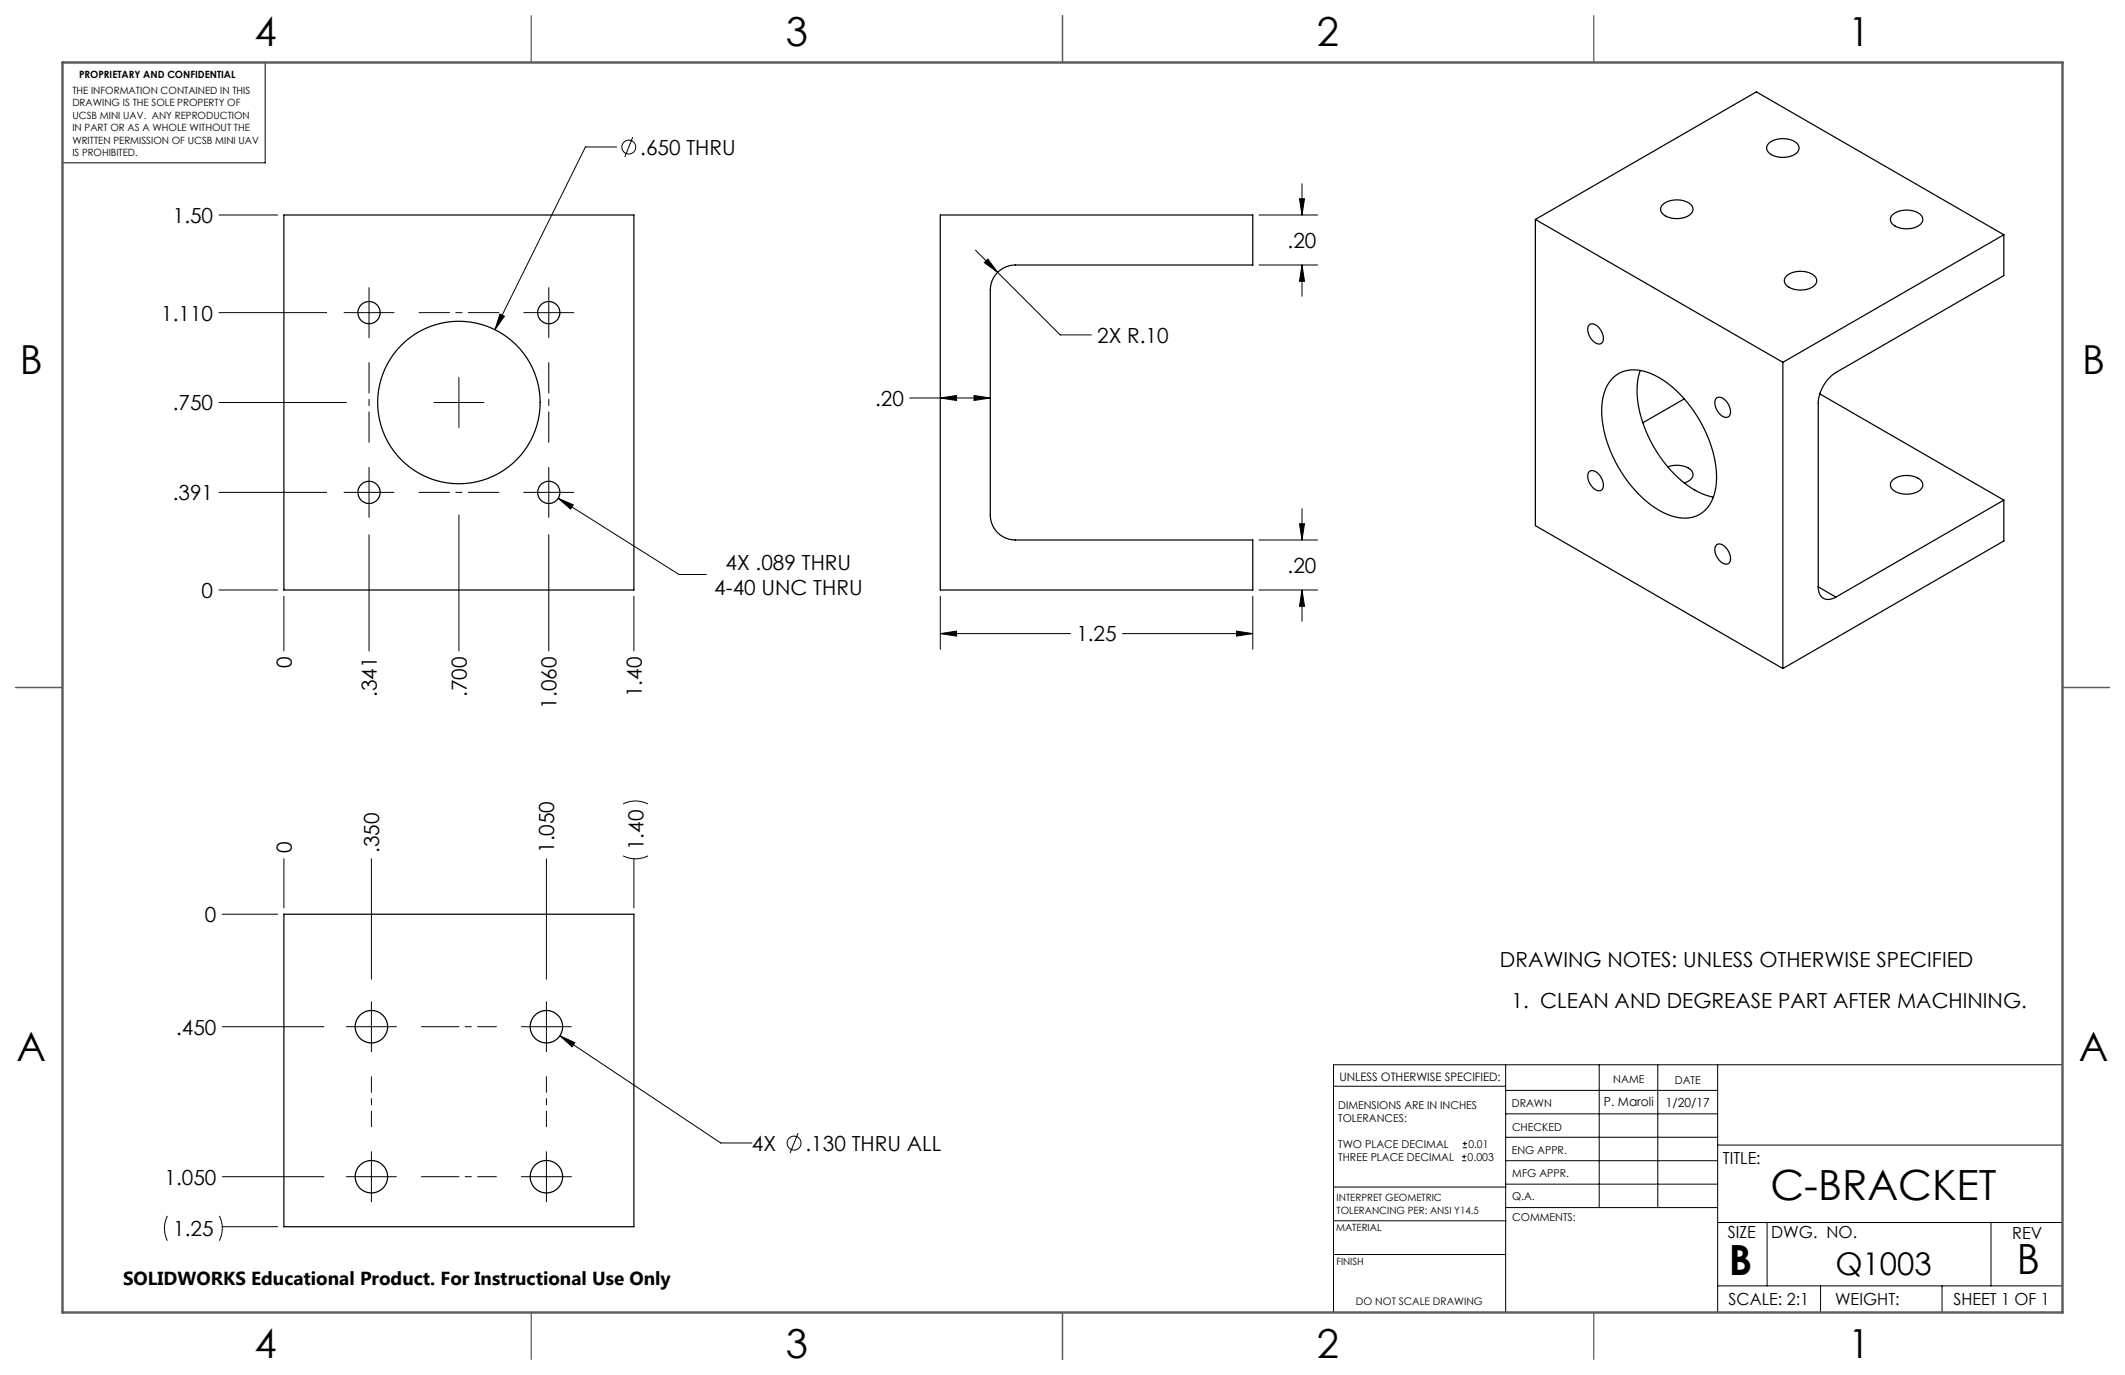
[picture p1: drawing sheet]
<svg xmlns="http://www.w3.org/2000/svg" width="432mm" height="279mm" viewBox="0 0 432 279" stroke-linecap="round" stroke-linejoin="round" font-family="sans-serif">
<g fill="none" stroke="#000" stroke-width=".2">
<path d="M53.9 12.7v20.4h-41.2M125.3 29.9h-6.3l-18.4 37.1M128.6 27.9l-1.6 4M264.6 37.3v6.4M44.5 43.7h11.9M75 58.4v10.2M111.5 58.4v10.2M198.2 50.8l17.2 17.3h6.4M200 53.4l.7-.8 2 2.7zM255.8 43.7h11.9M255.8 53.9h11.9M264.1 40.4h1l-.5 3.3z"/>
<path d="M264.6 53.9l.5 3.3h-1zM264.6 53.9v6.3M44.5 63.5h21.9M69.9 63.5h10.2M93.2 76.7v10.2M101.6 63.8l.9 .5-1.9 2.7zM106.4 63.5h10.2M44.5 81.8h25.9M75 95v10.1M88.2 81.8h10.1M111.5 95v10.1M184.9 80.9h16.3"/>
<path d="M191.1 80.9l3.3-.5v1zM197.9 80.4l3.3 .5-3.3 .5zM44.5 100.1h21.9M44.5 119.9h11.9M69.9 100.1h10.2M75 108.7v23.6M93.2 104.7v27.6M106.4 100.1h10.2M111.5 108.7v23.6M113.4 101.3l3.1 1.3-.6 .8zM113.4 101.3l24.6 15.4h5.5M255.8 119.9h11.9"/>
<path d="M255.8 109.7h11.9M264.1 106.4h1l-.5 3.3zM264.6 119.9l.5 3.3h-1zM264.6 103.4v6.3M264.6 119.9v6.3M57.7 121.2v11.1M128.8 121.2v11.1M191.1 128.7l3.3-.5v1.1zM191.1 121.2v10.7M191.1 128.7h26.4M228.1 128.7h26.5M251.3 128.2l3.3 .5-3.3 .6z"/>
<path d="M254.6 121.2v10.7M57.7 174.5v10M75.5 174.5v24.5M111 174.5v24.5M126.6 173.9a5.6 5.6 0 0 0 5.1 0M126.6 163.4a5.6 5.6 0 0 1 5.1 0M128.8 174.5v10M45.2 185.8h11.2M45.2 208.6h20.6M70.4 208.6h10.1M75.5 203.5v10.2M105.9 208.6h10.2"/>
<path d="M111 203.5v10.2M113.8 210.5l3 1.4-.6 .8zM113.8 210.5l32.6 21.7h6.4M305.9 216.4v50.3M325 216.4v29M336.9 216.4v29M349 216.4v50.3M419.1 216.4h-148.1v50.3M45.2 239.1h20.6M70.4 239.1h10.1M75.5 234v10.2M105.9 239.1h10.2"/>
<path d="M111 234v10.2M162.2 230.3l-1.7 4M271 220.7h34.9M297.1 235.9h.8M297.1 235h.8M297.2 233.2h.9M297.2 232.4h.9M297.5 234.6v.8M297.7 232v.8M305.9 235.9h43.1M305.9 231.1h43.1M305.9 226.3h43.1"/>
<path d="M305.9 221.6h43.1M349 232.7h70.1M34 247.1a5.6 5.6 0 0 0 0 5M44.6 247.1a5.6 5.6 0 0 1 0 5M45.2 249.3h11.2M271 254.9h34.9M271 248.1h35.1M271 241.2h35.1M305.9 240.6h43.1M306.1 245.4h42.9M349 248.4h70.1M359.1 248.4v12.9"/>
<path d="M404.6 248.4v12.9M349 261.3h70.1M369.9 261.3v5.4M394.6 261.3v5.4"/>
<circle cx="127.8" cy="29.9" r="1.41"/>
<circle cx="161.4" cy="232.3" r="1.41"/>
</g>
<path d="M85.1 63.5h16.3M75 89.9v-16.2M111.5 89.9v-16.2M85.1 100.1h16.3" fill="none" stroke="#000" stroke-width=".2" stroke-dasharray="15.2 1.3 1.3 1.3" stroke-dashoffset="9"/>
<path d="M85.6 208.6h15.3M85.6 239.1h15.3" fill="none" stroke="#000" stroke-width=".2" stroke-dasharray="15.2 1.3 1.3 1.3" stroke-dashoffset="7.6"/>
<path d="M75.5 228.9v-10.1M111 228.9v-10.1" fill="none" stroke="#000" stroke-width=".2" stroke-dasharray="15.2 1.3 1.3 1.3" stroke-dashoffset="12.1"/>
<g fill="none" stroke="#000" stroke-width=".25">
<path d="M215.9 3.2v9.5M359.4 29.2a4.6 4.6 0 0 1 5.9 .2 1.49 1.49 0 0 1-1 2.2 4.5 4.5 0 0 1-5.2-1 1.21 1.21 0 0 1 .3-1.4zM57.7 43.7h71.1v76.2h-71.1zM191.1 43.7h63.5v10.2h-48.3a5.1 5.1 0 0 0-5.1 5v45.8a5.1 5.1 0 0 0 5.1 5h48.3v10.2h-63.5zM312 44.6v62.2l50.3 29M312 44.6l50.3 29M312 44.6l44.9-25.9 50.3 29M337.8 41.6a4.6 4.6 0 0 1 6 .2 1.49 1.49 0 0 1-1 2.2 4.5 4.5 0 0 1-5.2-.9 1.21 1.21 0 0 1 .2-1.5zM363 56.1a4.6 4.6 0 0 1 5.9 .2 1.49 1.49 0 0 1-1 2.2 4.5 4.5 0 0 1-5.2-.9 1.21 1.21 0 0 1 .3-1.5zM384.5 43.7a4.6 4.6 0 0 1 6 .2 1.49 1.49 0 0 1-1 2.2 4.5 4.5 0 0 1-5.2-.9 1.21 1.21 0 0 1 .2-1.5zM407.2 47.7v8.3l-34.1 19.7a7.9 7.9 0 0 0-3.6 6.2v37.4M407.2 47.7l-44.9 25.9"/>
<path d="M322.9 66.1a1.53 1.53 0 0 1 2.2 .7 2.53 2.53 0 0 1 .4 2.8 1.53 1.53 0 0 1-2.2-.7 2.53 2.53 0 0 1-.4-2.8zM327.8 76.7a6.8 6.8 0 0 1 7.7-.8 23.9 23.9 0 0 1 11.5 12.7 18.5 18.5 0 0 1 1.3 11.9 6.3 6.3 0 0 1-8.7 4.3 21.8 21.8 0 0 1-11.3-10.8 21 21 0 0 1-2.6-13.2l.5-1.6a6.9 6.9 0 0 1 1.6-2.5zM333.3 75.3a17 17 0 0 0 .8 11.3 25 25 0 0 0 11.1 13.4l1.6 .7 1.4 .3M362.3 73.6v62.2M322.9 95.9a1.53 1.53 0 0 1 2.2 .8 2.53 2.53 0 0 1 .4 2.8 1.53 1.53 0 0 1-2.2-.8 2.53 2.53 0 0 1-.4-2.8zM338.9 94.9a4.5 4.5 0 0 1 5 1 1.62 1.62 0 0 1-1.4 2.1l-.3 .1M342.2 81.1l-8.4 4.8M348.7 81a1.53 1.53 0 0 1 2.2 .7 2.53 2.53 0 0 1 .5 2.9 1.53 1.53 0 0 1-2.2-.8 2.53 2.53 0 0 1-.5-2.8zM369.8 80l37.4 21.6M384.7 97.5a4.8 4.8 0 0 1 5.7 .2 1.4 1.4 0 0 1-.7 2.2 4.7 4.7 0 0 1-5.3-.7 1.25 1.25 0 0 1 .3-1.7zM348.7 110.8a1.53 1.53 0 0 1 2.2 .8 2.53 2.53 0 0 1 .5 2.8 1.53 1.53 0 0 1-2.2-.8 2.53 2.53 0 0 1-.5-2.8zM369.5 119.3a2.19 2.19 0 0 0 1 2.3 2.19 2.19 0 0 0 2.6-.3"/>
<path d="M369.5 119.3l3.6 2M407.2 101.6v8.3l-44.9 25.9M407.2 101.6l-34.1 19.7M3.2 139.7h9.5M419.1 139.7h9.5M57.7 185.8h71.1v63.5h-71.1zM215.9 266.7v9.5"/>
<circle cx="75" cy="63.5" r="2.26"/>
<circle cx="111.5" cy="63.5" r="2.26"/>
<circle cx="93.2" cy="81.8" r="16.5"/>
<circle cx="75" cy="100.1" r="2.26"/>
<circle cx="111.5" cy="100.1" r="2.26"/>
<circle cx="75.5" cy="208.6" r="3.3"/>
<circle cx="111" cy="208.6" r="3.3"/>
<circle cx="75.5" cy="239.1" r="3.3"/>
<circle cx="111" cy="239.1" r="3.3"/>
</g>
<path d="M107.9 3.2v9.5M215.9 3.2v9.5M323.8 3.2v9.5M3.2 139.7h9.5M419.1 139.7h9.5M107.9 266.7v9.5M215.9 266.7v9.5M323.8 266.7v9.5" fill="none" stroke="#5c5c5c" stroke-width=".25"/>
<path d="M12.7 12.7h406.4v254h-406.4z" fill="none" stroke="#5c5c5c" stroke-width=".5"/>
<path d="M113.4 101.3l2.5 2.1 .6-.8zM101.6 63.8l-1 3.2 1.9-2.7zM191.1 128.7l3.3-.5v1.1zM251.3 128.2l3.3 .5-3.3 .6zM264.6 53.9l.5 3.3h-1zM264.1 40.4h1l-.5 3.3zM264.6 119.9l.5 3.3h-1zM264.1 106.4h1l-.5 3.3zM191.1 80.9l3.3-.5v1zM197.9 80.4l3.3 .5-3.3 .5zM200 53.4l2.7 1.9-2-2.7zM113.8 210.5l2.4 2.2 .6-.8z" fill="#000"/>
<g font-size="8.5">
<text x="359.8" y="243.8">C-BRACKET</text>
<text x="351.3" y="259">B</text>
<text x="409.8" y="258.9">B</text>
</g>
<g font-size="8.1">
<text x="51.7" y="9.3">4</text>
<text x="159.7" y="9.3">3</text>
<text x="267.6" y="9.3">2</text>
<text x="375.6" y="9.3">1</text>
<text x="4" y="76">B</text>
<text x="423.1" y="76">B</text>
<text x="3.3" y="215.7">A</text>
<text x="422.4" y="215.7">A</text>
<text x="51.7" y="276">4</text>
<text x="159.7" y="276">3</text>
<text x="267.6" y="276">2</text>
<text x="375.6" y="276">1</text>
</g>
<text font-size="6.3" x="372.9" y="259.1">Q1003</text>
<g font-size="4.2">
<text x="130.1" y="31.4">.650 THRU</text>
<text x="35.1" y="45.3">1.50</text>
<text x="261.6" y="50.4">.20</text>
<text x="32.8" y="65.1">1.110</text>
<text x="223" y="69.7">2X R.10</text>
<text x="35.1" y="83.4">.750</text>
<text x="177.8" y="82.5">.20</text>
<text x="35.1" y="101.7">.391</text>
<text x="147.5" y="115.8">4X .089 THRU</text>
<text x="261.6" y="116.4">.20</text>
<text x="41" y="121.5">0</text>
<text x="145.1" y="120.9">4-40 UNC THRU</text>
<text x="218.7" y="130.4">1.25</text>
<text x="59.3" y="135.8" transform="rotate(-90 59.3 135.8)">0</text>
<text x="76.6" y="141.7" transform="rotate(-90 76.6 141.7)">.341</text>
<text x="94.9" y="141.7" transform="rotate(-90 94.9 141.7)">.700</text>
<text x="113.1" y="144" transform="rotate(-90 113.1 144)">1.060</text>
<text x="130.4" y="141.7" transform="rotate(-90 130.4 141.7)">1.40</text>
<text x="59.3" y="173.3" transform="rotate(-90 59.3 173.3)">0</text>
<text x="77.1" y="173.3" transform="rotate(-90 77.1 173.3)">.350</text>
<text x="112.6" y="173.3" transform="rotate(-90 112.6 173.3)">1.050</text>
<text x="130.7" y="172.7" transform="rotate(-90 130.7 172.7)">1.40</text>
<text x="41.7" y="187.4">0</text>
<text x="304.8" y="196.6">DRAWING NOTES: UNLESS OTHERWISE SPECIFIED</text>
<text x="307.1" y="204.9">1. CLEAN AND DEGREASE PART AFTER MACHINING.</text>
<text x="35.8" y="210.2">.450</text>
<text x="152.8" y="233.8">4X</text>
<text x="163.7" y="233.8">.130 THRU ALL</text>
<text x="33.4" y="240.7">1.050</text>
<text x="35.2" y="251.2">1.25</text>
</g>
<text font-size="3.8" x="25" y="261.1">SOLIDWORKS Educational Product. For Instructional Use Only</text>
<g font-size="3.4">
<text x="350.1" y="236.5">TITLE:</text>
<text x="351.1" y="251.6">SIZE</text>
<text x="359.9" y="251.6">DWG. NO.</text>
<text x="408.9" y="251.7">REV</text>
<text x="351.2" y="265.2">SCALE: 2:1</text>
<text x="372.9" y="265.2">WEIGHT:</text>
<text x="396.9" y="265.2">SHEET 1 OF 1</text>
</g>
<g font-size="2.5">
<text x="325.9" y="224.8">P. Maroli</text>
<text x="338.5" y="224.9">1/20/17</text>
</g>
<text font-size="2.4" x="272.2" y="219.7">UNLESS OTHERWISE SPECIFIED:</text>
<g font-size="2.2">
<text x="327.8" y="220.1">NAME</text>
<text x="340.3" y="220.2">DATE</text>
<text x="271.9" y="225.3">DIMENSIONS ARE IN INCHES</text>
<text x="271.9" y="227.9">TOLERANCES:</text>
<text x="307.2" y="224.9">DRAWN</text>
<text x="271.9" y="233.2">TWO PLACE DECIMAL</text>
<text x="298.4" y="233.2">0.01</text>
<text x="307.3" y="229.8">CHECKED</text>
<text x="271.9" y="235.9">THREE PLACE DECIMAL</text>
<text x="298.2" y="235.9">0.003</text>
<text x="307.2" y="234.5">ENG APPR.</text>
<text x="307.3" y="239.2">MFG APPR.</text>
<text x="307.3" y="243.9">Q.A.</text>
<text x="307.3" y="248.1">COMMENTS:</text>
</g>
<text font-size="2.1" x="275.5" y="265.1">DO NOT SCALE DRAWING</text>
<g font-size="2">
<text x="16.1" y="15.9">PROPRIETARY AND CONFIDENTIAL</text>
<text x="14.7" y="19.1">THE INFORMATION CONTAINED IN THIS</text>
<text x="14.7" y="21.6">DRAWING IS THE SOLE PROPERTY OF</text>
<text x="14.7" y="24.1">UCSB MINI UAV. ANY REPRODUCTION</text>
<text x="14.7" y="26.6">IN PART OR AS A WHOLE WITHOUT THE</text>
<text x="14.7" y="29.2">WRITTEN PERMISSION OF UCSB MINI UAV</text>
<text x="14.7" y="31.7">IS PROHIBITED.</text>
<text x="271.6" y="244.1">INTERPRET GEOMETRIC</text>
<text x="271.5" y="250.2">MATERIAL</text>
<text x="271.6" y="246.6">TOLERANCING PER: ANSI Y14.5</text>
<text x="271.5" y="257">FINISH</text>
</g>
</svg>
